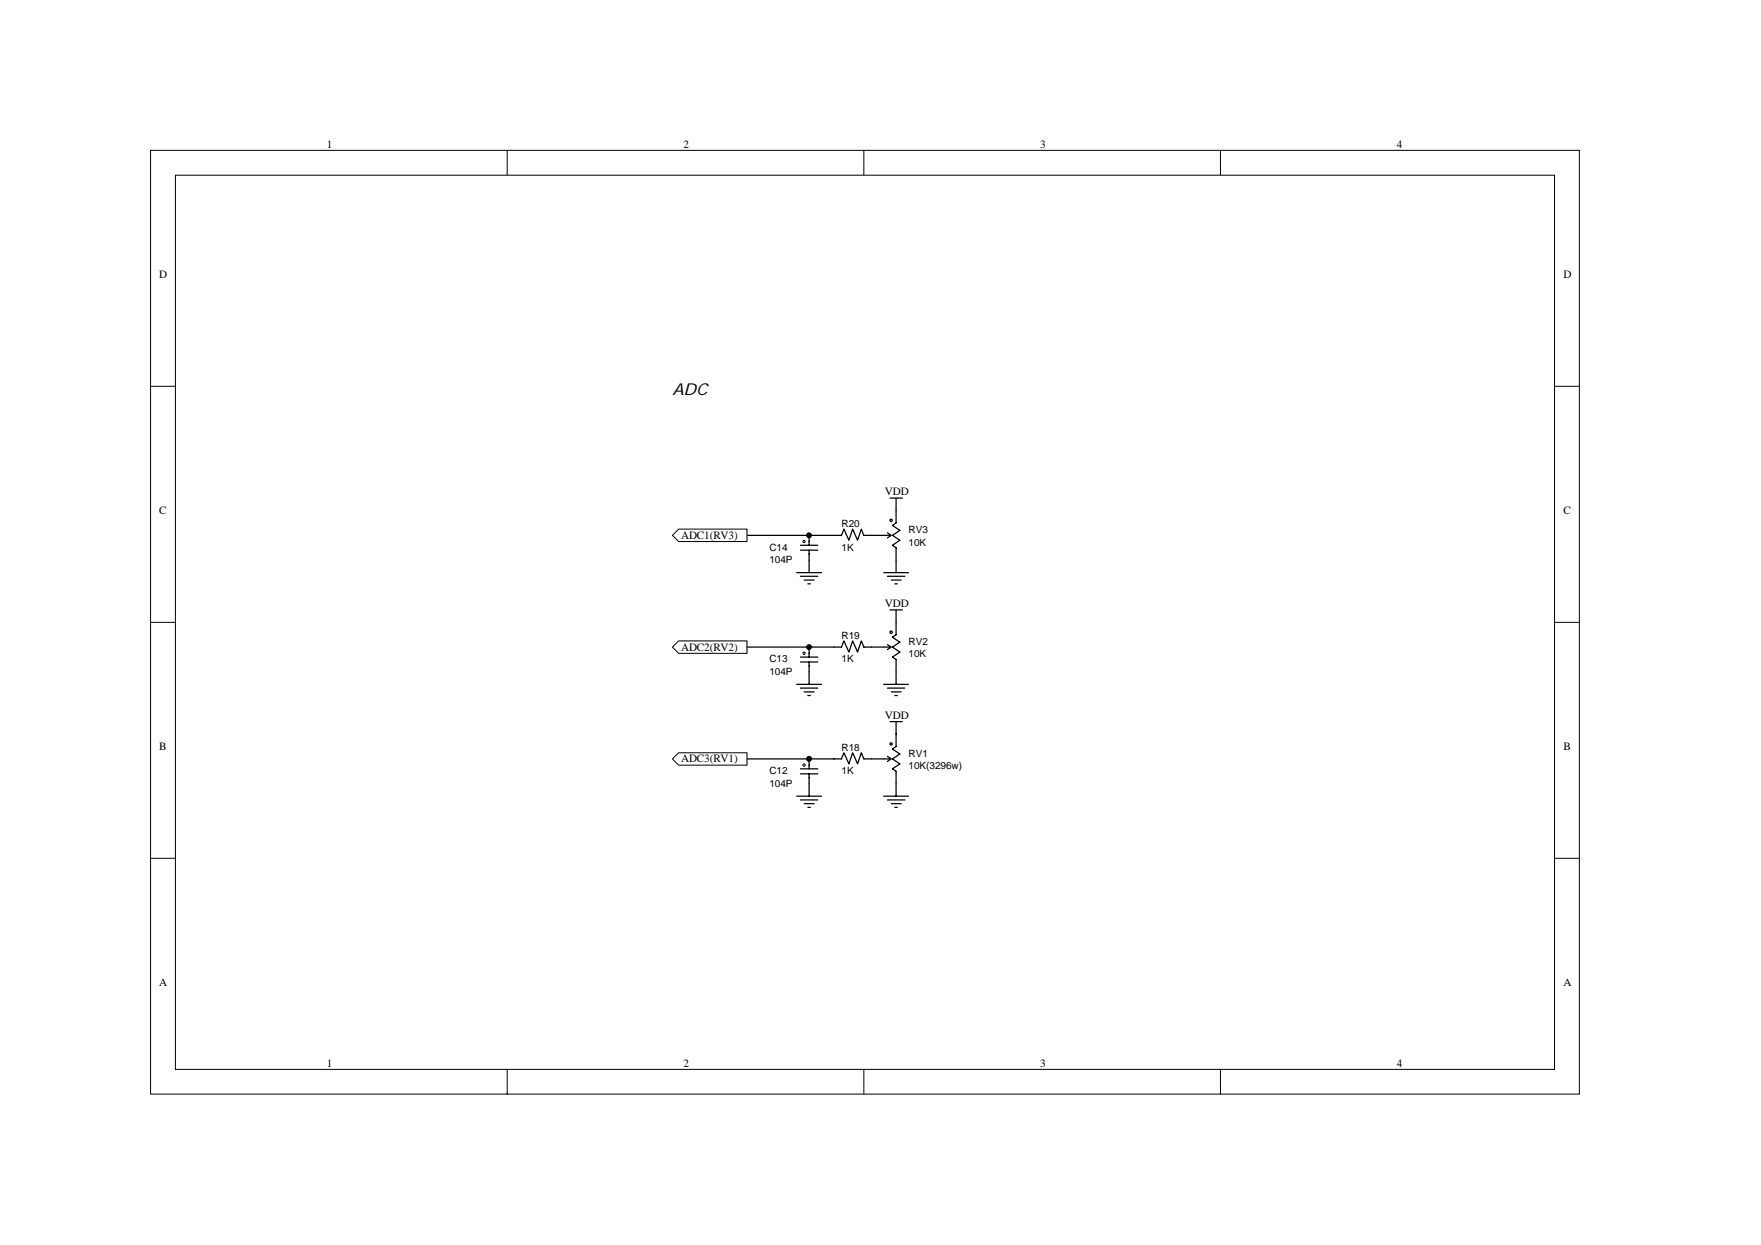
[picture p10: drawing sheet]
<svg xmlns="http://www.w3.org/2000/svg" width="297mm" height="210mm" viewBox="0 0 297 210" stroke-linecap="round" stroke-linejoin="round" font-family="sans-serif">
<g fill="none" stroke="#000" stroke-width=".17">
<path d="M25.4 25.4h241v159.1h-241zM29.6 29.5h232.6v150.9h-232.6zM85.6 25.4v4.1M145.7 25.4v4.1M205.9 25.4v4.1M25.4 65.2h4.2M262.2 65.2h4.2M25.4 105h4.2M262.2 105h4.2M25.4 144.8h4.2M262.2 144.8h4.2M85.6 180.4v4.2"/>
<path d="M145.7 180.4v4.2M205.9 180.4v4.2"/>
</g>
<path d="M135 130.5h2.9M135 129.7h2.9M136.5 128v1.7M136.5 130.5v1.7" fill="none" stroke="#000" stroke-width=".21"/>
<path d="M135.5 128.9h.3v.3h-.3z" fill-rule="evenodd" fill="#fff" stroke="#000" stroke-width=".17"/>
<path d="M149.1 128h1M149.7 127.6l.6 .4-.6 .4M150.1 121.7h2.1M151.1 121.7v4.2l-.6 .4 1.3 .9-1.3 .8 1.3 .8-1.3 .9 .6 .4v2.1" fill="none" stroke="#000" stroke-width=".21"/>
<path d="M150.2 125.3h.2v.3h-.2z" fill-rule="evenodd" fill="#fff" stroke="#000" stroke-width=".21"/>
<g fill="none" stroke="#000" stroke-width=".21">
<path d="M126 90.3h14.7M134.4 96.6h4.2M135 97.2h2.9M135.7 97.8h1.6M136.3 98.5h.4M136.5 94.5v2.1M149.1 96.6h4.1M149.7 97.2h2.9M150.1 84h2.1M150.3 97.8h1.7M150.9 98.5h.5M151.1 84v2.1"/>
<path d="M151.1 94.5v2.1M134.4 115.4h4.2M135 116.1h2.9M135.7 116.7h1.6M136.3 117.3h.4M136.5 113.3v2.1M147 109.1h2.1M126 128h15.9l.4-1 .9 1.8 .6-1.8 .8 1.8 .7-1.8 .4 1h3.4M134.4 134.3h4.2M135 134.9h2.9M135.7 135.6h1.6M136.3 136.2h.4"/>
<path d="M136.5 132.2v2.1M149.1 134.3h4.1M149.7 134.9h2.9M150.3 135.6h1.7M150.9 136.2h.5M151.1 132.2v2.1"/>
</g>
<g fill="#fff" stroke="#000" stroke-width=".17">
<path d="M113.4 109.1l1.1-1h11.5v2.1h-11.5z" fill-rule="evenodd"/>
<path d="M114.5 89.2h11.5v2.1h-11.5l-1.1-1z" fill-rule="evenodd"/>
<path d="M113.4 128l1.1-1h11.5v2.1h-11.5z" fill-rule="evenodd"/>
</g>
<path d="M135 92.8h2.9M135 92h2.9M136.5 90.3v1.7M136.5 92.8v1.7" fill="none" stroke="#000" stroke-width=".21"/>
<path d="M135.5 91.2h.3v.3h-.3z" fill-rule="evenodd" fill="#fff" stroke="#000" stroke-width=".17"/>
<path d="M149.1 90.3h1M149.7 89.9l.6 .4-.6 .4M151.1 86.1v2.1l-.6 .4 1.3 .9-1.3 .8 1.3 .8-1.3 .9 .6 .4v2.1" fill="none" stroke="#000" stroke-width=".21"/>
<circle cx="150.3" cy="87.8" r=".2" fill="#fff" stroke="#000" stroke-width=".21"/>
<g fill="none" stroke="#000" stroke-width=".21">
<path d="M140.7 90.3h1.2l.4-1.1 .9 1.9 .6-1.9 .8 1.9 .7-1.9 .4 1.1h3.4M126 109.1h14.7M135 111.7h2.9M135 110.8h2.9M136.5 109.1v1.7M136.5 111.7v1.6M149.1 115.4h4.1M149.7 116.1h2.9M150.1 102.9h2.1M150.3 116.7h1.7M150.9 117.3h.5M151.1 102.9v2.1"/>
<path d="M151.1 113.3v2.1"/>
</g>
<path d="M135.5 110h.3v.3h-.3z" fill-rule="evenodd" fill="#fff" stroke="#000" stroke-width=".17"/>
<path d="M149.1 109.1h1M149.7 108.7l.6 .4-.6 .5M151.1 105v2.1l-.6 .4 1.3 .8-1.3 .8 1.3 .9-1.3 .8 .6 .4v2.1" fill="none" stroke="#000" stroke-width=".21"/>
<circle cx="150.3" cy="106.6" r=".2" fill="#fff" stroke="#000" stroke-width=".21"/>
<path d="M140.7 109.1h1.2l.4-1 .9 1.9 .6-1.9 .8 1.9 .7-1.9 .4 1h1.3" fill="none" stroke="#000" stroke-width=".21"/>
<g fill="#000" stroke="#000" stroke-width=".17">
<circle cx="136.5" cy="90.3" r=".42"/>
<circle cx="136.5" cy="109.1" r=".41"/>
<circle cx="136.5" cy="128" r=".42"/>
</g>
<text font-size="2.8" x="113.4" y="66.7">ADC</text>
<g font-size="1.9">
<text x="55.2" y="24.9">1</text>
<text x="115.3" y="24.9">2</text>
<text x="175.5" y="24.9">3</text>
<text x="235.6" y="24.9">4</text>
<text x="26.9" y="46.9">D</text>
<text x="263.7" y="46.9">D</text>
<text x="149.3" y="83.5">VDD</text>
<text x="26.9" y="86.7">C</text>
<text x="263.7" y="86.7">C</text>
<text x="114.9" y="90.9">ADC1(RV3)</text>
<text x="149.3" y="102.4">VDD</text>
<text x="114.9" y="109.7">ADC2(RV2)</text>
<text x="149.3" y="121.2">VDD</text>
<text x="26.9" y="126.5">B</text>
<text x="114.9" y="128.6">ADC3(RV1)</text>
<text x="263.7" y="126.5">B</text>
<text x="26.9" y="166.3">A</text>
<text x="263.7" y="166.3">A</text>
<text x="55.2" y="179.9">1</text>
<text x="115.3" y="179.9">2</text>
<text x="175.5" y="179.9">3</text>
<text x="235.6" y="179.9">4</text>
</g>
<g font-size="1.7">
<text x="141.9" y="88.9">R20</text>
<text x="153.2" y="89.9">RV3</text>
<text x="129.8" y="92.9">C14</text>
<text x="129.8" y="95">104P</text>
<text x="141.9" y="92.9">1K</text>
<text x="153.2" y="92">10K</text>
<text x="141.9" y="107.7">R19</text>
<text x="129.8" y="111.7">C13</text>
<text x="129.8" y="113.8">104P</text>
<text x="141.9" y="111.7">1K</text>
<text x="153.2" y="108.8">RV2</text>
<text x="153.2" y="110.9">10K</text>
<text x="129.8" y="130.6">C12</text>
<text x="141.9" y="126.6">R18</text>
<text x="141.9" y="130.6">1K</text>
<text x="153.2" y="127.6">RV1</text>
<text x="153.2" y="129.7">10K(3296w)</text>
<text x="129.8" y="132.7">104P</text>
</g>
</svg>
